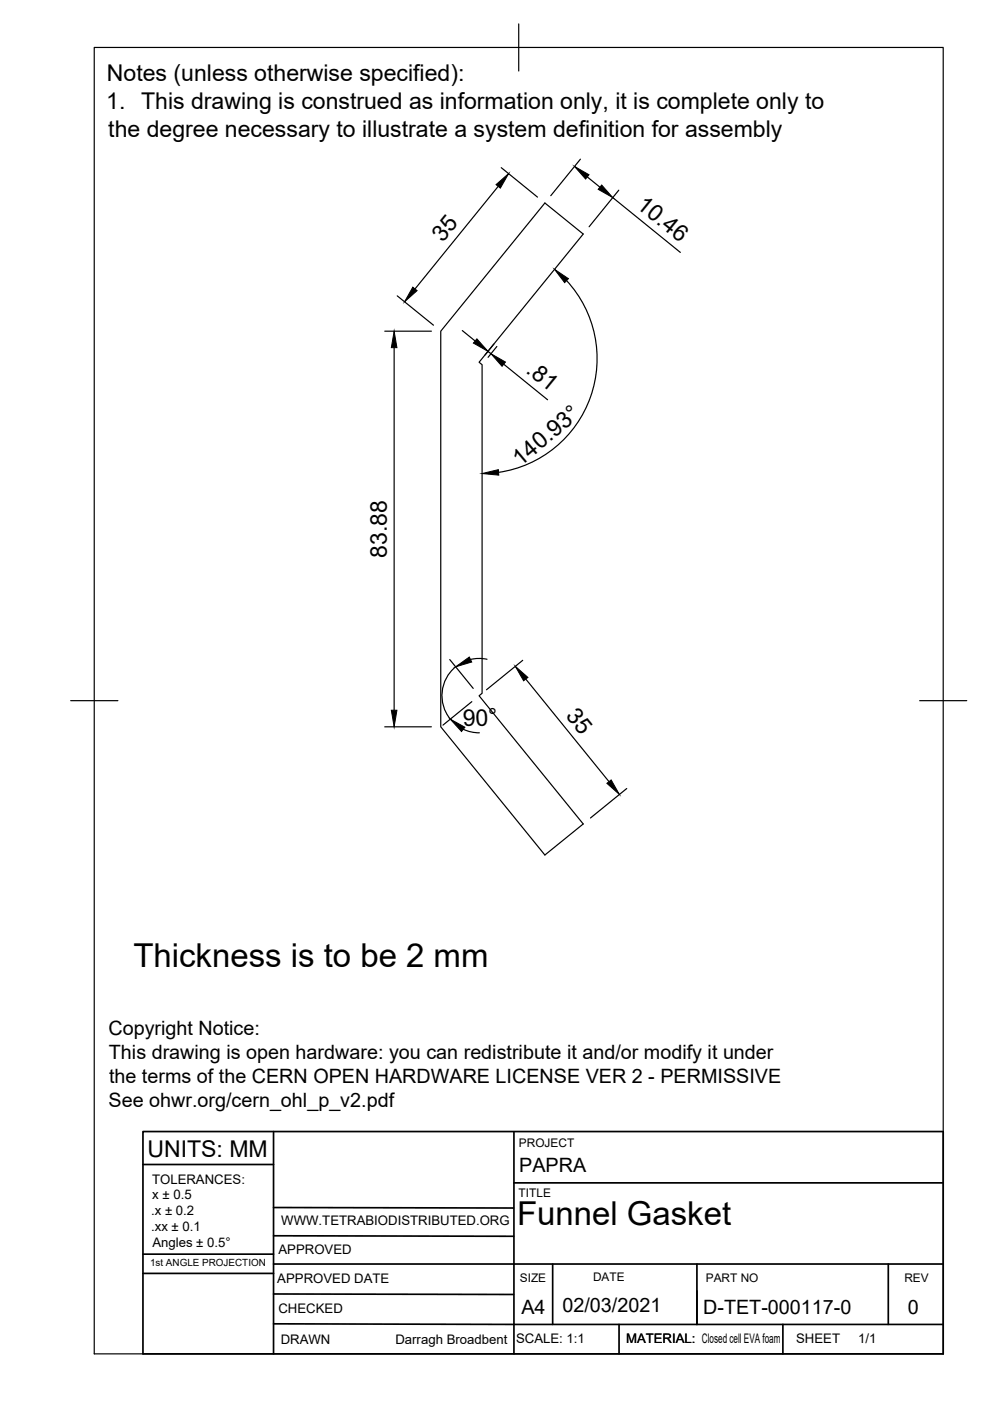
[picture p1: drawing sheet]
<svg xmlns="http://www.w3.org/2000/svg" width="210mm" height="297mm" viewBox="0 0 210 297" stroke-linecap="round" stroke-linejoin="round" font-family="sans-serif">
<!-- layer: Visible -->
<path d="M115.5 43l8.2 6.6-22.1 27.2 .6 .5v69.7l-.6 .5 22.1 27.2-8.2 6.6-22-27.2v-83.9z" fill="none" stroke="#000" stroke-width=".25"/>
<!-- layer: Border -->
<path d="M20 10.1h180v276.9h-180zM110 5.1v10M15 148.6h10M195 148.6h10" fill="none" stroke="#000" stroke-width=".25"/>
<!-- layer: TitleBlock -->
<g fill="none" stroke="#000" stroke-width=".36">
<path d="M58 239.9v47.1M200 239.9h-169.7v47.1h169.7v-46.9M30.3 246.9h27.7M58 256l50.8 .1M109 250.8h90.9M109 240.1v46.9M30.3 265.9h27.7M30.3 270h27.7M58 268h142M58 274.3l50.9 .2M58 262l50.9 .1M117.2 268v12.8"/>
<path d="M147.8 268v12.8M188.3 268v12.8M58 280.7l142 .1M131.3 280.8v6.2M166 280.8v6.2"/>
</g>
<!-- layer: Dimensions -->
<g fill="none" stroke="#000" stroke-width=".25">
<path d="M105.6 39.5l-17.6 21.8M106.3 35.5l7.7 6.3M123.1 33.7l-6.3 7.8M124.5 37.5l2.7 2.2M120.1 59.5a24.4 24.4 0 0 1-14.4 40.6M129.9 41.9l14.4 11.6M131.2 40.3l-6.3 7.8M81.6 70.2h9.9M83.6 73.7v76.9M84.2 62.7l7.7 6.2M98 70.1l2.7 2.2M103.5 74.5l.6 .5"/>
<path d="M104.7 72.9l-1.9 2.4M105.3 73.5l-1.8 2.3M106.8 77.2l9.3 7.6M95.4 139.8l4.9 6.2M103.3 139.8l-1.8-.2-1.7 .2M81.6 154.1h9.9M96.6 141.4a7.9 7.9 0 0 0-1.1 11.1M98.2 154.6l1.7 .6 1.7 .2M100 148.8l-6.1 4.9M110.8 140l-7.7 6.2M111.5 144l17.6 21.7M132.9 167.2l-7.7 6.2"/>
</g>
<g fill="#000" stroke="#000" stroke-width=".21">
<path d="M105.2 39.1l2.6-2.3-1.7 3.1zM121.8 35.3l3.1 1.7-.7 1zM127.6 39.2l2.3 2.7-3.1-1.8zM117.6 57.1l2.9 2-.8 .8zM83.6 70.2l.6 3.5h-1.2zM87.5 60.9l.9 .7-2.6 2.4zM101.1 71.8l2.4 2.7-3.1-1.8zM104.1 75l3.1 1.8-.8 .9zM102.2 100.4l3.5-.8v1.1zM83 150.6h1.2l-.6 3.5zM95.5 152.5l3.1 1.7-.7 .9zM96.6 141.4l2.9-2.1 .5 1.1z"/>
<path d="M109.3 141.3l2.6 2.3-.9 .7zM128.7 166.1l.9-.7 1.7 3z"/>
</g>
<g font-size="7">
<text x="28.3" y="205">Thickness is to be 2 mm</text>
<text x="109.6" y="259.8">Funnel Gasket</text>
</g>
<g font-size="4.9">
<text x="22.7" y="17.2">Notes (unless otherwise specified):</text>
<text x="22.5" y="23">1. This drawing is construed as information only, it is complete only to</text>
<text x="23" y="28.9">the degree necessary to illustrate a system definition for assembly</text>
<text x="134.7" y="43.8" transform="rotate(39 134.7 43.8)">10.46</text>
<text x="93.9" y="51.5" transform="rotate(-51 93.9 51.5)">35</text>
<text x="111.3" y="78.9" transform="rotate(39 111.3 78.9)">.81</text>
<text x="110.3" y="99" transform="rotate(-40 110.3 99)">140.93°</text>
<text x="82" y="118.3" transform="rotate(-90 82 118.3)">83.88</text>
<text x="98.2" y="154" transform="rotate(-2 98.2 154)">90°</text>
<text x="119.8" y="151.8" transform="rotate(51 119.8 151.8)">35</text>
<text x="31.3" y="245.3">UNITS: MM</text>
</g>
<g font-size="4.2">
<text x="23" y="219.5">Copyright Notice:</text>
<text x="23.1" y="224.5">This drawing is open hardware: you can redistribute it and/or modify it under</text>
<text x="23.1" y="229.6">the terms of the CERN OPEN HARDWARE LICENSE VER 2 - PERMISSIVE</text>
<text x="23" y="234.7">See ohwr.org/cern_ohl_p_v2.pdf</text>
<text x="110.1" y="248.4">PAPRA</text>
<text x="110.6" y="278.6">A4</text>
<text x="119.3" y="278.1">02/03/2021</text>
<text x="149.1" y="278.7">D-TET-000117-0</text>
<text x="192.5" y="278.6">0</text>
</g>
<g font-size="2.8">
<text x="32.2" y="250.9">TOLERANCES:</text>
<text x="32" y="257.6">.x ± 0.2</text>
<text x="32.3" y="254.3">x ± 0.5</text>
<text x="32" y="261">.xx ± 0.1</text>
<text x="59.6" y="259.7">WWW.TETRABIODISTRIBUTED.ORG</text>
<text x="32.3" y="264.3">Angles ± 0.5°</text>
<text x="59.1" y="265.9">APPROVED</text>
<text x="58.8" y="272">APPROVED DATE</text>
<text x="59" y="278.5">CHECKED</text>
<text x="59.5" y="285">DRAWN</text>
<text x="83.8" y="284.9">Darragh Broadbent</text>
<text x="109.4" y="284.8">SCALE: 1:1</text>
<text x="132.7" y="284.8">MATERIAL: Closed cell EVA foam</text>
<text x="168.8" y="284.8">SHEET</text>
<text x="182" y="284.8">1/1</text>
</g>
<g font-size="2.5">
<text x="110" y="243.3">PROJECT</text>
<text x="110" y="253.8">TITLE</text>
<text x="110.2" y="271.9">SIZE</text>
<text x="125.7" y="271.7">DATE</text>
<text x="149.6" y="271.8">PART NO</text>
<text x="191.7" y="271.8">REV</text>
</g>
<text font-size="2.1" x="31.8" y="268.5">1st ANGLE PROJECTION</text>
</svg>
